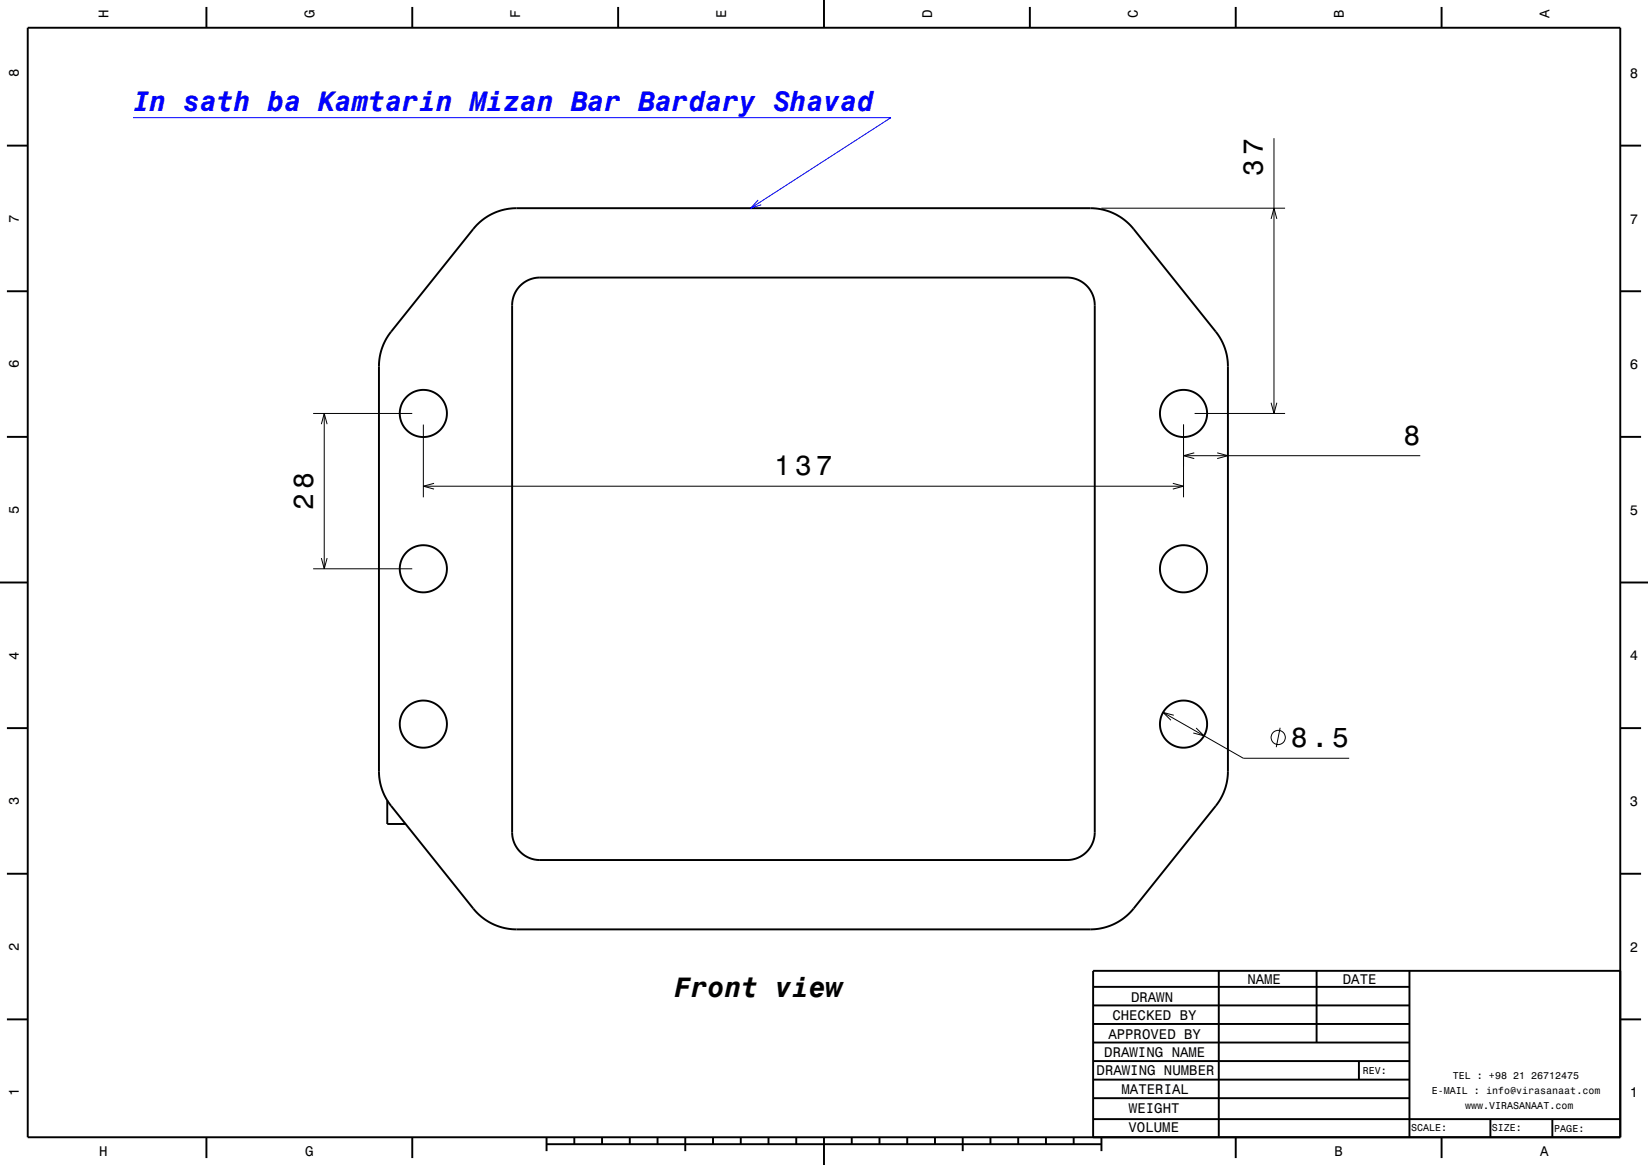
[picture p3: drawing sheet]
<svg xmlns="http://www.w3.org/2000/svg" width="297mm" height="210mm" viewBox="0 0 297 210" stroke-linecap="round" stroke-linejoin="round" font-family="sans-serif">
<g fill="none" stroke="#000" stroke-width=".18">
<path d="M198.5 37.5h33.1M229.1 39.5l.5-2 .5 2M229.6 24.9v49.6M56.4 74.5h17.9M57.9 76.5l.5-2 .6 2M58.4 74.5v28M76.3 76.5v13.1M213.3 76.5v13.1M215.3 74.5h16.3M229.1 72.6l.5 1.9 .5-1.9M76.3 87.6h137M78.2 87.1l-1.9 .5 1.9 .6"/>
<path d="M211.4 87.1l1.9 .5-1.9 .6M213.3 82.1h42.7M215.2 81.6l-1.9 .5 1.9 .6M219.4 81.6l1.9 .5-1.9 .6M56.4 102.5h17.9M57.9 100.6l.5 1.9 .6-1.9M209.6 128.4l14.5 8.3h19M211.5 128.9l-1.9-.5 1.4 1.4M215.6 131.2l1.4 1.4-2-.5M230.7 131.2l-.7 3.5"/>
<circle cx="230.4" cy="132.9" r="1.28"/>
</g>
<g fill="none" stroke="#000" stroke-width=".35">
<path d="M5 5h287v200h-287zM37.2 1.3v3.7M74.3 1.3v3.7M111.4 1.3v3.7M148.5 0v5M185.6 1.3v3.7M222.7 1.3v3.7M259.8 1.3v3.7M1.2 26.3h3.8M292 26.3h3.8M1.2 52.5h3.8M85.9 40.6a10 10 0 0 1 7.2-3.1h103.4a10 10 0 0 1 7.8 3.8l14.8 18.5a10 10 0 0 1 2.2 6.2v73a10 10 0 0 1-2.2 6.3l-14.8 18.5a10 10 0 0 1-7.8 3.7h-103.4a10 10 0 0 1-7.8-3.7l-14.8-18.5a10 10 0 0 1-2.2-6.3v-73a10 10 0 0 1 2.2-6.2z"/>
<path d="M93.7 51.5a5 5 0 0 1 3.6-1.5h95a5 5 0 0 1 5 5v95a5 5 0 0 1-5 5h-95a5 5 0 0 1-5-5v-95a5 5 0 0 1 1.4-3.5zM292 52.5h3.8M1.2 78.8h3.8M292 78.8h3.8M0 105h5M292 105h5M1.2 131.3h3.8M292 131.3h3.8M1.2 157.5h3.8M69.8 144.3v4.2h3.3M292 157.5h3.8M197 177.9h57"/>
<path d="M219.6 174.9v30M237.3 175v12.9M254 175v30M292 175h-95v30M1.2 183.8h3.8M197 181.2h57M197 184.6h57M197 187.9h57M197 191.3h57M197 194.6h57M197 198h57M244.9 191.3v3.3"/>
<path d="M292 183.8h3.8M37.2 205v3.8M74.3 205v3.8M98.5 206.3h100M98.5 205v2.5M103.5 205v1.3M108.5 205v1.3M113.5 205v1.3M118.5 205v1.3M123.5 205v2.5M128.5 205v1.3M133.5 205v1.3"/>
<path d="M138.5 205v1.3M143.5 205v1.3M148.5 205v5M153.5 205v1.3M158.5 205v1.3M163.5 205v1.3M168.5 205v1.3M173.5 205v2.5M178.5 205v1.3M183.5 205v1.3M188.5 205v1.3M193.5 205v1.3"/>
<path d="M197 201.7h95M198.5 205v2.5M222.7 205v3.8M259.8 205v3.8M268.6 201.7v3.3M279.8 201.8v3.2"/>
<circle cx="76.3" cy="74.5" r="4.2"/>
<circle cx="213.3" cy="74.5" r="4.3"/>
<circle cx="76.3" cy="102.5" r="4.2"/>
<circle cx="213.3" cy="102.5" r="4.3"/>
<circle cx="76.3" cy="130.5" r="4.2"/>
<circle cx="213.3" cy="130.5" r="4.3"/>
</g>
<path d="M24 21.2h136.6l-25.3 16.3M136.6 36l-1.3 1.5 1.9-.6" fill="none" stroke="#00f" stroke-width=".18"/>
<text font-size="5" fill="#00f" x="24" y="20">In sath ba Kamtarin Mizan Bar Bardary Shavad</text>
<g font-size="5">
<text x="227.6" y="31.7" transform="rotate(-90 227.6 31.7)">37</text>
<text x="252.9" y="80.1">8</text>
<text x="139.5" y="85.6">137</text>
<text x="56.4" y="91.9" transform="rotate(-90 56.4 91.9)">28</text>
<text x="232.6" y="134.7">8.5</text>
<text x="121.6" y="179.8">Front view</text>
</g>
<g font-size="2.5">
<text x="19.6" y="3.3" transform="rotate(-90 19.6 3.3)">H</text>
<text x="56.7" y="3.3" transform="rotate(-90 56.7 3.3)">G</text>
<text x="93.8" y="3.3" transform="rotate(-90 93.8 3.3)">F</text>
<text x="130.9" y="3.3" transform="rotate(-90 130.9 3.3)">E</text>
<text x="168" y="3.3" transform="rotate(-90 168 3.3)">D</text>
<text x="205.1" y="3.3" transform="rotate(-90 205.1 3.3)">C</text>
<text x="242.2" y="3.3" transform="rotate(-90 242.2 3.3)">B</text>
<text x="279.3" y="3.3" transform="rotate(-90 279.3 3.3)">A</text>
<text x="3.4" y="13.9" transform="rotate(-90 3.4 13.9)">8</text>
<text x="293.7" y="14">8</text>
<text x="3.4" y="40.1" transform="rotate(-90 3.4 40.1)">7</text>
<text x="293.7" y="40.3">7</text>
<text x="3.4" y="66.4" transform="rotate(-90 3.4 66.4)">6</text>
<text x="293.7" y="66.5">6</text>
<text x="3.4" y="92.6" transform="rotate(-90 3.4 92.6)">5</text>
<text x="293.7" y="92.8">5</text>
<text x="3.4" y="118.9" transform="rotate(-90 3.4 118.9)">4</text>
<text x="293.7" y="119">4</text>
<text x="3.4" y="145.1" transform="rotate(-90 3.4 145.1)">3</text>
<text x="293.7" y="145.3">3</text>
<text x="3.4" y="171.4" transform="rotate(-90 3.4 171.4)">2</text>
<text x="293.7" y="171.5">2</text>
<text x="224.8" y="177.3">NAME</text>
<text x="242" y="177.3">DATE</text>
<text x="200.5" y="183.9">CHECKED BY</text>
<text x="203.8" y="180.5">DRAWN</text>
<text x="199" y="190.6">DRAWING NAME</text>
<text x="199.7" y="187.2">APPROVED BY</text>
<text x="3.4" y="197.6" transform="rotate(-90 3.4 197.6)">1</text>
<text x="197.6" y="193.8">DRAWING NUMBER</text>
<text x="202.1" y="197.2">MATERIAL</text>
<text x="293.7" y="197.8">1</text>
<text x="203.5" y="200.6">WEIGHT</text>
<text x="17.9" y="208.4">H</text>
<text x="55" y="208.4">G</text>
<text x="203.4" y="204.1">VOLUME</text>
<text x="240.5" y="208.4">B</text>
<text x="277.6" y="208.4">A</text>
</g>
<g font-size="1.8">
<text x="245.6" y="193.6">REV:</text>
<text x="258" y="197.2">E-MAIL : info@virasanaat.com</text>
<text x="261.8" y="194.6">TEL : +98 21 26712475</text>
<text x="254.3" y="203.9">SCALE:</text>
<text x="264" y="199.9">www.VIRASANAAT.com</text>
<text x="268.8" y="203.9">SIZE:</text>
<text x="280.1" y="204">PAGE:</text>
</g>
</svg>
